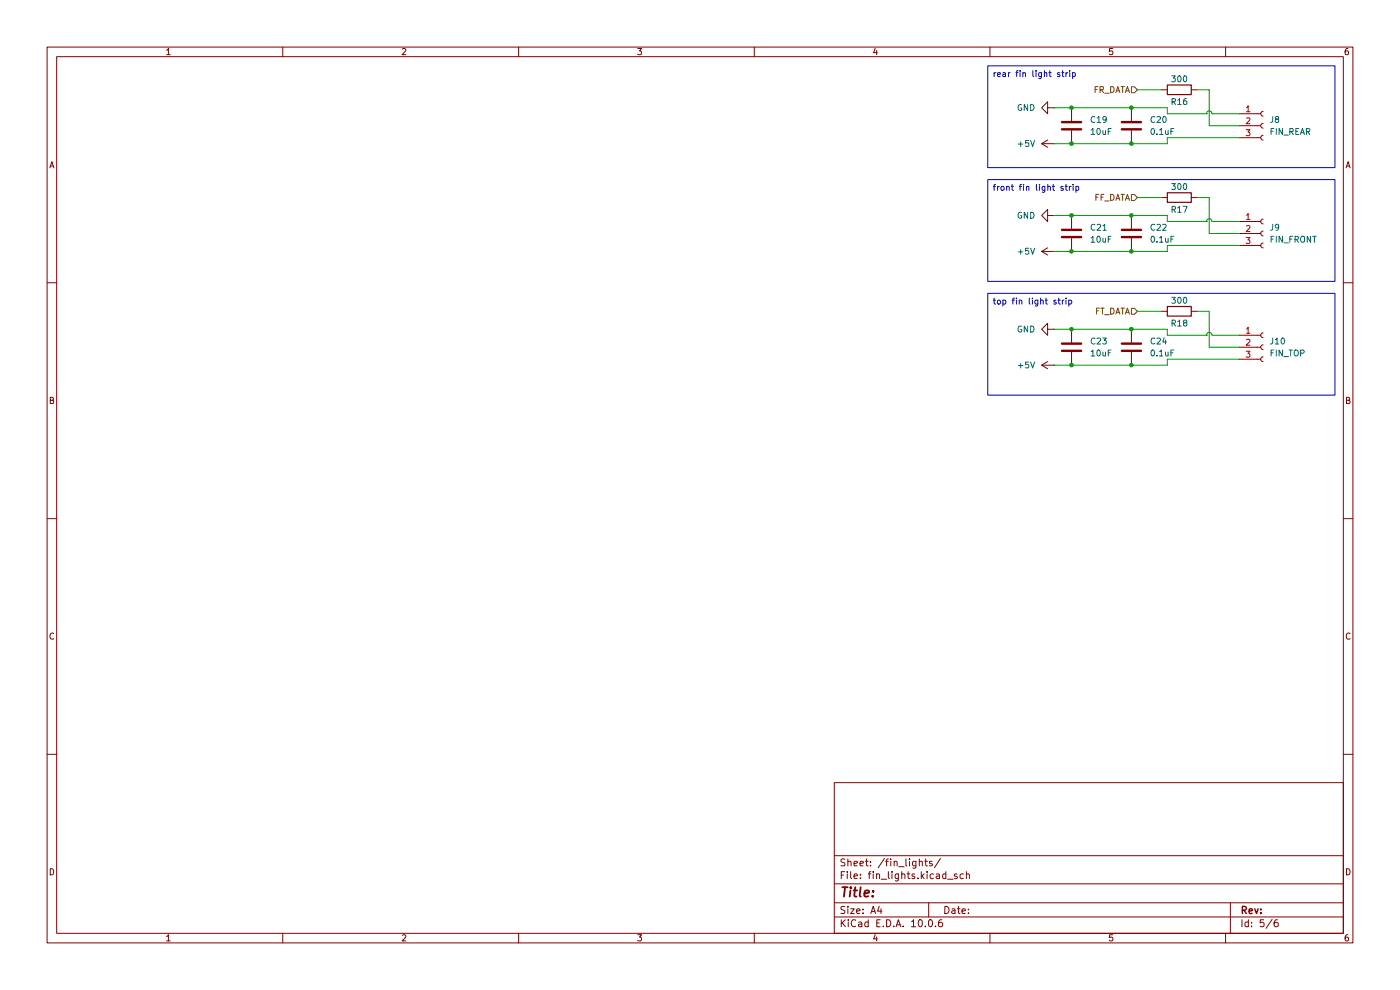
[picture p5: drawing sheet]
(kicad_sch
 (version 20260306)
 (generator "eeschema")
 (generator_version "10.0")
 (paper "A4")
 (lib_symbols
  (symbol "Connector:Conn_01x03_Socket"
   (pin_names
    (offset 1.016) (hide yes)) (exclude_from_sim no) (in_bom yes) (on_board yes)
   (in_pos_files yes)
   (duplicate_pin_numbers_are_jumpers no)
   (property "Reference" "J" (at 0 5.08 0) (show_name no) (do_not_autoplace no) (effects (font (size 1.27 1.27))))
   (property "Value" "Conn_01x03_Socket" (at 0 -5.08 0) (show_name no) (do_not_autoplace no) (effects (font (size 1.27 1.27))))
   (property "Footprint" "" (at 0 0 0) (show_name no) (do_not_autoplace no) (hide yes) (effects (font (size 1.27 1.27))))
   (property "Datasheet" "" (at 0 0 0) (show_name no) (do_not_autoplace no) (hide yes) (effects (font (size 1.27 1.27))))
   (property "Description" "Generic connector, single row, 01x03, script generated" (at 0 0 0) (show_name no) (do_not_autoplace no) (hide yes) (effects (font (size 1.27 1.27))))
   (property "ki_locked" "" (at 0 0 0) (show_name no) (do_not_autoplace no) (effects (font (size 1.27 1.27))))
   (symbol "Conn_01x03_Socket_1_1"
    (polyline (pts (xy -1.27 2.54) (xy -0.508 2.54)) (stroke (width 0.1524) (type default)) (fill (type none)))
    (polyline (pts (xy -1.27 0) (xy -0.508 0)) (stroke (width 0.1524) (type default)) (fill (type none)))
    (polyline (pts (xy -1.27 -2.54) (xy -0.508 -2.54)) (stroke (width 0.1524) (type default)) (fill (type none)))
    (arc (start 0 2.032) (mid -0.5058 2.54) (end 0 3.048) (stroke (width 0.1524) (type default)) (fill (type none)))
    (arc (start 0 -0.508) (mid -0.5058 0) (end 0 0.508) (stroke (width 0.1524) (type default)) (fill (type none)))
    (arc (start 0 -3.048) (mid -0.5058 -2.54) (end 0 -2.032) (stroke (width 0.1524) (type default)) (fill (type none)))
    (pin passive line (at -5.08 2.54 0) (length 3.81) (name "Pin_1" (effects (font (size 1.27 1.27)))) (number "1" (effects (font (size 1.27 1.27)))))
    (pin passive line (at -5.08 0 0) (length 3.81) (name "Pin_2" (effects (font (size 1.27 1.27)))) (number "2" (effects (font (size 1.27 1.27)))))
    (pin passive line (at -5.08 -2.54 0) (length 3.81) (name "Pin_3" (effects (font (size 1.27 1.27)))) (number "3" (effects (font (size 1.27 1.27))))))
   (embedded_fonts no))
  (symbol "Device:C"
   (pin_numbers (hide yes))
   (pin_names
    (offset 0.254)) (exclude_from_sim no) (in_bom yes) (on_board yes)
   (in_pos_files yes)
   (duplicate_pin_numbers_are_jumpers no)
   (property "Reference" "C" (at 0.635 2.54 0) (show_name no) (do_not_autoplace no) (effects (font (size 1.27 1.27)) (justify left)))
   (property "Value" "C" (at 0.635 -2.54 0) (show_name no) (do_not_autoplace no) (effects (font (size 1.27 1.27)) (justify left)))
   (property "Footprint" "" (at 0.9652 -3.81 0) (show_name no) (do_not_autoplace no) (hide yes) (effects (font (size 1.27 1.27))))
   (property "Datasheet" "" (at 0 0 0) (show_name no) (do_not_autoplace no) (hide yes) (effects (font (size 1.27 1.27))))
   (property "Description" "Unpolarized capacitor" (at 0 0 0) (show_name no) (do_not_autoplace no) (hide yes) (effects (font (size 1.27 1.27))))
   (symbol "C_0_1"
    (polyline (pts (xy -2.032 0.762) (xy 2.032 0.762)) (stroke (width 0.508) (type default)) (fill (type none)))
    (polyline (pts (xy -2.032 -0.762) (xy 2.032 -0.762)) (stroke (width 0.508) (type default)) (fill (type none))))
   (symbol "C_1_1"
    (pin passive line (at 0 3.81 270) (length 2.794) (name "" (effects (font (size 1.27 1.27)))) (number "1" (effects (font (size 1.27 1.27)))))
    (pin passive line (at 0 -3.81 90) (length 2.794) (name "" (effects (font (size 1.27 1.27)))) (number "2" (effects (font (size 1.27 1.27))))))
   (embedded_fonts no))
  (symbol "Device:R"
   (pin_numbers (hide yes))
   (pin_names
    (offset 0)) (exclude_from_sim no) (in_bom yes) (on_board yes)
   (in_pos_files yes)
   (duplicate_pin_numbers_are_jumpers no)
   (property "Reference" "R" (at 2.032 0 90) (show_name no) (do_not_autoplace no) (effects (font (size 1.27 1.27))))
   (property "Value" "R" (at 0 0 90) (show_name no) (do_not_autoplace no) (effects (font (size 1.27 1.27))))
   (property "Footprint" "" (at -1.778 0 90) (show_name no) (do_not_autoplace no) (hide yes) (effects (font (size 1.27 1.27))))
   (property "Datasheet" "" (at 0 0 0) (show_name no) (do_not_autoplace no) (hide yes) (effects (font (size 1.27 1.27))))
   (property "Description" "Resistor" (at 0 0 0) (show_name no) (do_not_autoplace no) (hide yes) (effects (font (size 1.27 1.27))))
   (symbol "R_0_1"
    (rectangle (start -1.016 -2.54) (end 1.016 2.54) (stroke (width 0.254) (type default)) (fill (type none))))
   (symbol "R_1_1"
    (pin passive line (at 0 3.81 270) (length 1.27) (name "" (effects (font (size 1.27 1.27)))) (number "1" (effects (font (size 1.27 1.27)))))
    (pin passive line (at 0 -3.81 90) (length 1.27) (name "" (effects (font (size 1.27 1.27)))) (number "2" (effects (font (size 1.27 1.27))))))
   (embedded_fonts no))
  (symbol "power:+5V"
   (power global)
   (pin_numbers (hide yes))
   (pin_names
    (offset 0) (hide yes)) (exclude_from_sim no) (in_bom yes) (on_board yes)
   (in_pos_files yes)
   (duplicate_pin_numbers_are_jumpers no)
   (property "Reference" "#PWR" (at 0 -3.81 0) (show_name no) (do_not_autoplace no) (hide yes) (effects (font (size 1.27 1.27))))
   (property "Value" "+5V" (at 0 3.556 0) (show_name no) (do_not_autoplace no) (effects (font (size 1.27 1.27))))
   (property "Footprint" "" (at 0 0 0) (show_name no) (do_not_autoplace no) (hide yes) (effects (font (size 1.27 1.27))))
   (property "Datasheet" "" (at 0 0 0) (show_name no) (do_not_autoplace no) (hide yes) (effects (font (size 1.27 1.27))))
   (property "Description" "Power symbol creates a global label with name \"+5V\"" (at 0 0 0) (show_name no) (do_not_autoplace no) (hide yes) (effects (font (size 1.27 1.27))))
   (symbol "+5V_0_1"
    (polyline (pts (xy -0.762 1.27) (xy 0 2.54)) (stroke (width 0) (type default)) (fill (type none)))
    (polyline (pts (xy 0 2.54) (xy 0.762 1.27)) (stroke (width 0) (type default)) (fill (type none)))
    (polyline (pts (xy 0 0) (xy 0 2.54)) (stroke (width 0) (type default)) (fill (type none))))
   (symbol "+5V_1_1"
    (pin power_in line (at 0 0 90) (length 0) (name "" (effects (font (size 1.27 1.27)))) (number "1" (effects (font (size 1.27 1.27))))))
   (embedded_fonts no))
  (symbol "power:GND"
   (power global)
   (pin_numbers (hide yes))
   (pin_names
    (offset 0) (hide yes)) (exclude_from_sim no) (in_bom yes) (on_board yes)
   (in_pos_files yes)
   (duplicate_pin_numbers_are_jumpers no)
   (property "Reference" "#PWR" (at 0 -6.35 0) (show_name no) (do_not_autoplace no) (hide yes) (effects (font (size 1.27 1.27))))
   (property "Value" "GND" (at 0 -3.81 0) (show_name no) (do_not_autoplace no) (effects (font (size 1.27 1.27))))
   (property "Footprint" "" (at 0 0 0) (show_name no) (do_not_autoplace no) (hide yes) (effects (font (size 1.27 1.27))))
   (property "Datasheet" "" (at 0 0 0) (show_name no) (do_not_autoplace no) (hide yes) (effects (font (size 1.27 1.27))))
   (property "Description" "Power symbol creates a global label with name \"GND\" , ground" (at 0 0 0) (show_name no) (do_not_autoplace no) (hide yes) (effects (font (size 1.27 1.27))))
   (symbol "GND_0_1"
    (polyline (pts (xy 0 0) (xy 0 -1.27) (xy 1.27 -1.27) (xy 0 -2.54) (xy -1.27 -1.27) (xy 0 -1.27)) (stroke (width 0) (type default)) (fill (type none))))
   (symbol "GND_1_1"
    (pin power_in line (at 0 0 270) (length 0) (name "" (effects (font (size 1.27 1.27)))) (number "1" (effects (font (size 1.27 1.27))))))
   (embedded_fonts no)))
 (text_box "top fin light strip"
  (exclude_from_sim no)
  (at 209.55 62.23 0)
  (size 73.66 21.59)
  (margins 0.9525 0.9525 0.9525 0.9525)
  (stroke (width 0) (type solid))
  (fill (type none))
  (effects (font (size 1.27 1.27)) (justify left top)))
 (text_box "front fin light strip"
  (exclude_from_sim no)
  (at 209.55 38.1 0)
  (size 73.66 21.59)
  (margins 0.9525 0.9525 0.9525 0.9525)
  (stroke (width 0) (type solid))
  (fill (type none))
  (effects (font (size 1.27 1.27)) (justify left top)))
 (text_box "rear fin light strip"
  (exclude_from_sim no)
  (at 209.55 13.97 0)
  (size 73.66 21.59)
  (margins 0.9525 0.9525 0.9525 0.9525)
  (stroke (width 0) (type solid))
  (fill (type none))
  (effects (font (size 1.27 1.27)) (justify left top)))
 (junction
  (at 240.03 69.85)
  (diameter 0)
  (color 0 0 0 0))
 (junction
  (at 240.03 30.48)
  (diameter 0)
  (color 0 0 0 0))
 (junction
  (at 227.33 30.48)
  (diameter 0)
  (color 0 0 0 0))
 (junction
  (at 240.03 77.47)
  (diameter 0)
  (color 0 0 0 0))
 (junction
  (at 240.03 45.72)
  (diameter 0)
  (color 0 0 0 0))
 (junction
  (at 240.03 22.86)
  (diameter 0)
  (color 0 0 0 0))
 (junction
  (at 227.33 53.34)
  (diameter 0)
  (color 0 0 0 0))
 (junction
  (at 227.33 45.72)
  (diameter 0)
  (color 0 0 0 0))
 (junction
  (at 227.33 22.86)
  (diameter 0)
  (color 0 0 0 0))
 (junction
  (at 240.03 53.34)
  (diameter 0)
  (color 0 0 0 0))
 (junction
  (at 227.33 77.47)
  (diameter 0)
  (color 0 0 0 0))
 (junction
  (at 227.33 69.85)
  (diameter 0)
  (color 0 0 0 0))
 (wire
  (pts (xy 241.3 66.04) (xy 246.38 66.04))
  (stroke (width 0) (type default)))
 (wire
  (pts (xy 256.54 19.05) (xy 256.54 26.67))
  (stroke (width 0) (type default)))
 (wire
  (pts (xy 240.03 53.34) (xy 247.65 53.34))
  (stroke (width 0) (type default)))
 (wire
  (pts (xy 256.54 49.53) (xy 262.89 49.53))
  (stroke (width 0) (type default)))
 (wire
  (pts (xy 254 66.04) (xy 256.54 66.04))
  (stroke (width 0) (type default)))
 (wire
  (pts (xy 247.65 24.13) (xy 247.65 22.86))
  (stroke (width 0) (type default)))
 (wire
  (pts (xy 227.33 69.85) (xy 240.03 69.85))
  (stroke (width 0) (type default)))
 (wire
  (pts (xy 247.65 52.07) (xy 262.89 52.07))
  (stroke (width 0) (type default)))
 (wire
  (pts (xy 247.65 71.12) (xy 262.89 71.12))
  (stroke (width 0) (type default)))
 (wire
  (pts (xy 227.33 30.48) (xy 240.03 30.48))
  (stroke (width 0) (type default)))
 (wire
  (pts (xy 247.65 76.2) (xy 262.89 76.2))
  (stroke (width 0) (type default)))
 (wire
  (pts (xy 256.54 66.04) (xy 256.54 73.66))
  (stroke (width 0) (type default)))
 (wire
  (pts (xy 241.3 19.05) (xy 246.38 19.05))
  (stroke (width 0) (type default)))
 (wire
  (pts (xy 240.03 22.86) (xy 247.65 22.86))
  (stroke (width 0) (type default)))
 (wire
  (pts (xy 240.03 69.85) (xy 247.65 69.85))
  (stroke (width 0) (type default)))
 (wire
  (pts (xy 247.65 76.2) (xy 247.65 77.47))
  (stroke (width 0) (type default)))
 (wire
  (pts (xy 223.52 77.47) (xy 227.33 77.47))
  (stroke (width 0) (type default)))
 (wire
  (pts (xy 223.52 45.72) (xy 227.33 45.72))
  (stroke (width 0) (type default)))
 (wire
  (pts (xy 247.65 46.99) (xy 262.89 46.99))
  (stroke (width 0) (type default)))
 (wire
  (pts (xy 223.52 69.85) (xy 227.33 69.85))
  (stroke (width 0) (type default)))
 (wire
  (pts (xy 247.65 52.07) (xy 247.65 53.34))
  (stroke (width 0) (type default)))
 (wire
  (pts (xy 223.52 53.34) (xy 227.33 53.34))
  (stroke (width 0) (type default)))
 (wire
  (pts (xy 254 41.91) (xy 256.54 41.91))
  (stroke (width 0) (type default)))
 (wire
  (pts (xy 247.65 24.13) (xy 262.89 24.13))
  (stroke (width 0) (type default)))
 (wire
  (pts (xy 227.33 22.86) (xy 240.03 22.86))
  (stroke (width 0) (type default)))
 (wire
  (pts (xy 256.54 41.91) (xy 256.54 49.53))
  (stroke (width 0) (type default)))
 (wire
  (pts (xy 223.52 22.86) (xy 227.33 22.86))
  (stroke (width 0) (type default)))
 (wire
  (pts (xy 240.03 45.72) (xy 247.65 45.72))
  (stroke (width 0) (type default)))
 (wire
  (pts (xy 247.65 46.99) (xy 247.65 45.72))
  (stroke (width 0) (type default)))
 (wire
  (pts (xy 227.33 53.34) (xy 240.03 53.34))
  (stroke (width 0) (type default)))
 (wire
  (pts (xy 256.54 26.67) (xy 262.89 26.67))
  (stroke (width 0) (type default)))
 (wire
  (pts (xy 247.65 29.21) (xy 262.89 29.21))
  (stroke (width 0) (type default)))
 (wire
  (pts (xy 240.03 77.47) (xy 247.65 77.47))
  (stroke (width 0) (type default)))
 (wire
  (pts (xy 227.33 45.72) (xy 240.03 45.72))
  (stroke (width 0) (type default)))
 (wire
  (pts (xy 247.65 29.21) (xy 247.65 30.48))
  (stroke (width 0) (type default)))
 (wire
  (pts (xy 227.33 77.47) (xy 240.03 77.47))
  (stroke (width 0) (type default)))
 (wire
  (pts (xy 240.03 30.48) (xy 247.65 30.48))
  (stroke (width 0) (type default)))
 (wire
  (pts (xy 223.52 30.48) (xy 227.33 30.48))
  (stroke (width 0) (type default)))
 (wire
  (pts (xy 247.65 71.12) (xy 247.65 69.85))
  (stroke (width 0) (type default)))
 (wire
  (pts (xy 241.3 41.91) (xy 246.38 41.91))
  (stroke (width 0) (type default)))
 (wire
  (pts (xy 256.54 73.66) (xy 262.89 73.66))
  (stroke (width 0) (type default)))
 (wire
  (pts (xy 254 19.05) (xy 256.54 19.05))
  (stroke (width 0) (type default)))
 (hierarchical_label "FR_DATA"
  (shape input)
  (at 241.3 19.05 180)
  (effects (font (size 1.27 1.27)) (justify right)))
 (hierarchical_label "FF_DATA"
  (shape input)
  (at 241.3 41.91 180)
  (effects (font (size 1.27 1.27)) (justify right)))
 (hierarchical_label "FT_DATA"
  (shape input)
  (at 241.3 66.04 180)
  (effects (font (size 1.27 1.27)) (justify right)))
 (symbol
  (lib_id "Connector:Conn_01x03_Socket")
  (at 267.97 26.67 0)
  (unit 1)
  (body_style 1)
  (exclude_from_sim no)
  (in_bom no)
  (on_board yes)
  (in_pos_files yes)
  (dnp no)
  (fields_autoplaced yes)
  (property "Reference" "J8" (at 269.24 25.3999 0) (show_name no) (do_not_autoplace no) (effects (font (size 1.27 1.27)) (justify left)))
  (property "Value" "FIN_REAR" (at 269.24 27.9399 0) (show_name no) (do_not_autoplace no) (effects (font (size 1.27 1.27)) (justify left)))
  (property "Footprint" "Connector_JST:JST_PH_S3B-PH-SM4-TB_1x03-1MP_P2.00mm_Horizontal" (at 267.97 26.67 0) (hide yes) (show_name no) (do_not_autoplace no) (effects (font (size 1.27 1.27))))
  (property "Datasheet" "" (at 267.97 26.67 0) (hide yes) (show_name no) (do_not_autoplace no) (effects (font (size 1.27 1.27))))
  (property "Description" "Generic connector, single row, 01x03, script generated" (at 267.97 26.67 0) (hide yes) (show_name no) (do_not_autoplace no) (effects (font (size 1.27 1.27))))
  (property "MPN" "S3B-PH-SM4-TB" (at 267.97 26.67 0) (hide yes) (show_name no) (do_not_autoplace no) (effects (font (size 1.27 1.27))))
  (pin "1")
  (pin "2")
  (pin "3"))
 (symbol
  (lib_id "Device:C")
  (at 240.03 73.66 0)
  (unit 1)
  (body_style 1)
  (exclude_from_sim no)
  (in_bom yes)
  (on_board yes)
  (in_pos_files yes)
  (dnp no)
  (fields_autoplaced yes)
  (property "Reference" "C24" (at 243.84 72.3899 0) (show_name no) (do_not_autoplace no) (effects (font (size 1.27 1.27)) (justify left)))
  (property "Value" "0.1uF" (at 243.84 74.9299 0) (show_name no) (do_not_autoplace no) (effects (font (size 1.27 1.27)) (justify left)))
  (property "Footprint" "Capacitor_SMD:C_0603_1608Metric" (at 240.9952 77.47 0) (hide yes) (show_name no) (do_not_autoplace no) (effects (font (size 1.27 1.27))))
  (property "Datasheet" "" (at 240.03 73.66 0) (hide yes) (show_name no) (do_not_autoplace no) (effects (font (size 1.27 1.27))))
  (property "Description" "Unpolarized capacitor" (at 240.03 73.66 0) (hide yes) (show_name no) (do_not_autoplace no) (effects (font (size 1.27 1.27))))
  (property "MPN" "C0603C104K5RACTU" (at 240.03 73.66 0) (hide yes) (show_name no) (do_not_autoplace no) (effects (font (size 1.27 1.27))))
  (pin "1")
  (pin "2"))
 (symbol
  (lib_id "power:GND")
  (at 223.52 22.86 270)
  (unit 1)
  (body_style 1)
  (exclude_from_sim no)
  (in_bom yes)
  (on_board yes)
  (in_pos_files yes)
  (dnp no)
  (fields_autoplaced yes)
  (property "Reference" "#PWR040" (at 217.17 22.86 0) (hide yes) (show_name no) (do_not_autoplace no) (effects (font (size 1.27 1.27))))
  (property "Value" "GND" (at 219.71 22.8599 90) (show_name no) (do_not_autoplace no) (effects (font (size 1.27 1.27)) (justify right)))
  (property "Footprint" "" (at 223.52 22.86 0) (hide yes) (show_name no) (do_not_autoplace no) (effects (font (size 1.27 1.27))))
  (property "Datasheet" "" (at 223.52 22.86 0) (hide yes) (show_name no) (do_not_autoplace no) (effects (font (size 1.27 1.27))))
  (property "Description" "Power symbol creates a global label with name \"GND\" , ground" (at 223.52 22.86 0) (hide yes) (show_name no) (do_not_autoplace no) (effects (font (size 1.27 1.27))))
  (pin "1"))
 (symbol
  (lib_id "power:+5V")
  (at 223.52 77.47 90)
  (unit 1)
  (body_style 1)
  (exclude_from_sim no)
  (in_bom yes)
  (on_board yes)
  (in_pos_files yes)
  (dnp no)
  (fields_autoplaced yes)
  (property "Reference" "#PWR045" (at 227.33 77.47 0) (hide yes) (show_name no) (do_not_autoplace no) (effects (font (size 1.27 1.27))))
  (property "Value" "+5V" (at 219.71 77.4699 90) (show_name no) (do_not_autoplace no) (effects (font (size 1.27 1.27)) (justify left)))
  (property "Footprint" "" (at 223.52 77.47 0) (hide yes) (show_name no) (do_not_autoplace no) (effects (font (size 1.27 1.27))))
  (property "Datasheet" "" (at 223.52 77.47 0) (hide yes) (show_name no) (do_not_autoplace no) (effects (font (size 1.27 1.27))))
  (property "Description" "Power symbol creates a global label with name \"+5V\"" (at 223.52 77.47 0) (hide yes) (show_name no) (do_not_autoplace no) (effects (font (size 1.27 1.27))))
  (pin "1"))
 (symbol
  (lib_id "Device:C")
  (at 227.33 26.67 0)
  (unit 1)
  (body_style 1)
  (exclude_from_sim no)
  (in_bom yes)
  (on_board yes)
  (in_pos_files yes)
  (dnp no)
  (fields_autoplaced yes)
  (property "Reference" "C19" (at 231.14 25.3999 0) (show_name no) (do_not_autoplace no) (effects (font (size 1.27 1.27)) (justify left)))
  (property "Value" "10uF" (at 231.14 27.9399 0) (show_name no) (do_not_autoplace no) (effects (font (size 1.27 1.27)) (justify left)))
  (property "Footprint" "Capacitor_SMD:C_0603_1608Metric" (at 228.2952 30.48 0) (hide yes) (show_name no) (do_not_autoplace no) (effects (font (size 1.27 1.27))))
  (property "Datasheet" "" (at 227.33 26.67 0) (hide yes) (show_name no) (do_not_autoplace no) (effects (font (size 1.27 1.27))))
  (property "Description" "Unpolarized capacitor" (at 227.33 26.67 0) (hide yes) (show_name no) (do_not_autoplace no) (effects (font (size 1.27 1.27))))
  (property "MPN" "GRM188R60J106ME47D" (at 227.33 26.67 0) (hide yes) (show_name no) (do_not_autoplace no) (effects (font (size 1.27 1.27))))
  (pin "1")
  (pin "2"))
 (symbol
  (lib_id "Device:C")
  (at 240.03 49.53 0)
  (unit 1)
  (body_style 1)
  (exclude_from_sim no)
  (in_bom yes)
  (on_board yes)
  (in_pos_files yes)
  (dnp no)
  (fields_autoplaced yes)
  (property "Reference" "C22" (at 243.84 48.2599 0) (show_name no) (do_not_autoplace no) (effects (font (size 1.27 1.27)) (justify left)))
  (property "Value" "0.1uF" (at 243.84 50.7999 0) (show_name no) (do_not_autoplace no) (effects (font (size 1.27 1.27)) (justify left)))
  (property "Footprint" "Capacitor_SMD:C_0603_1608Metric" (at 240.9952 53.34 0) (hide yes) (show_name no) (do_not_autoplace no) (effects (font (size 1.27 1.27))))
  (property "Datasheet" "" (at 240.03 49.53 0) (hide yes) (show_name no) (do_not_autoplace no) (effects (font (size 1.27 1.27))))
  (property "Description" "Unpolarized capacitor" (at 240.03 49.53 0) (hide yes) (show_name no) (do_not_autoplace no) (effects (font (size 1.27 1.27))))
  (property "MPN" "C0603C104K5RACTU" (at 240.03 49.53 0) (hide yes) (show_name no) (do_not_autoplace no) (effects (font (size 1.27 1.27))))
  (pin "1")
  (pin "2"))
 (symbol
  (lib_id "Connector:Conn_01x03_Socket")
  (at 267.97 73.66 0)
  (unit 1)
  (body_style 1)
  (exclude_from_sim no)
  (in_bom no)
  (on_board yes)
  (in_pos_files yes)
  (dnp no)
  (fields_autoplaced yes)
  (property "Reference" "J10" (at 269.24 72.3899 0) (show_name no) (do_not_autoplace no) (effects (font (size 1.27 1.27)) (justify left)))
  (property "Value" "FIN_TOP" (at 269.24 74.9299 0) (show_name no) (do_not_autoplace no) (effects (font (size 1.27 1.27)) (justify left)))
  (property "Footprint" "Connector_JST:JST_PH_S3B-PH-SM4-TB_1x03-1MP_P2.00mm_Horizontal" (at 267.97 73.66 0) (hide yes) (show_name no) (do_not_autoplace no) (effects (font (size 1.27 1.27))))
  (property "Datasheet" "" (at 267.97 73.66 0) (hide yes) (show_name no) (do_not_autoplace no) (effects (font (size 1.27 1.27))))
  (property "Description" "Generic connector, single row, 01x03, script generated" (at 267.97 73.66 0) (hide yes) (show_name no) (do_not_autoplace no) (effects (font (size 1.27 1.27))))
  (property "MPN" "S3B-PH-SM4-TB" (at 267.97 73.66 0) (hide yes) (show_name no) (do_not_autoplace no) (effects (font (size 1.27 1.27))))
  (pin "2")
  (pin "1")
  (pin "3"))
 (symbol
  (lib_id "Device:R")
  (at 250.19 41.91 90)
  (unit 1)
  (body_style 1)
  (exclude_from_sim no)
  (in_bom no)
  (on_board yes)
  (in_pos_files yes)
  (dnp no)
  (property "Reference" "R17" (at 250.19 44.45 90) (show_name no) (do_not_autoplace no) (effects (font (size 1.27 1.27))))
  (property "Value" "300" (at 250.19 39.624 90) (show_name no) (do_not_autoplace no) (effects (font (size 1.27 1.27))))
  (property "Footprint" "Resistor_SMD:R_0603_1608Metric" (at 250.19 43.688 90) (hide yes) (show_name no) (do_not_autoplace no) (effects (font (size 1.27 1.27))))
  (property "Datasheet" "" (at 250.19 41.91 0) (hide yes) (show_name no) (do_not_autoplace no) (effects (font (size 1.27 1.27))))
  (property "Description" "Resistor" (at 250.19 41.91 0) (hide yes) (show_name no) (do_not_autoplace no) (effects (font (size 1.27 1.27))))
  (pin "1")
  (pin "2"))
 (symbol
  (lib_id "power:+5V")
  (at 223.52 30.48 90)
  (unit 1)
  (body_style 1)
  (exclude_from_sim no)
  (in_bom yes)
  (on_board yes)
  (in_pos_files yes)
  (dnp no)
  (fields_autoplaced yes)
  (property "Reference" "#PWR041" (at 227.33 30.48 0) (hide yes) (show_name no) (do_not_autoplace no) (effects (font (size 1.27 1.27))))
  (property "Value" "+5V" (at 219.71 30.4799 90) (show_name no) (do_not_autoplace no) (effects (font (size 1.27 1.27)) (justify left)))
  (property "Footprint" "" (at 223.52 30.48 0) (hide yes) (show_name no) (do_not_autoplace no) (effects (font (size 1.27 1.27))))
  (property "Datasheet" "" (at 223.52 30.48 0) (hide yes) (show_name no) (do_not_autoplace no) (effects (font (size 1.27 1.27))))
  (property "Description" "Power symbol creates a global label with name \"+5V\"" (at 223.52 30.48 0) (hide yes) (show_name no) (do_not_autoplace no) (effects (font (size 1.27 1.27))))
  (pin "1"))
 (symbol
  (lib_id "power:+5V")
  (at 223.52 53.34 90)
  (unit 1)
  (body_style 1)
  (exclude_from_sim no)
  (in_bom yes)
  (on_board yes)
  (in_pos_files yes)
  (dnp no)
  (fields_autoplaced yes)
  (property "Reference" "#PWR043" (at 227.33 53.34 0) (hide yes) (show_name no) (do_not_autoplace no) (effects (font (size 1.27 1.27))))
  (property "Value" "+5V" (at 219.71 53.3399 90) (show_name no) (do_not_autoplace no) (effects (font (size 1.27 1.27)) (justify left)))
  (property "Footprint" "" (at 223.52 53.34 0) (hide yes) (show_name no) (do_not_autoplace no) (effects (font (size 1.27 1.27))))
  (property "Datasheet" "" (at 223.52 53.34 0) (hide yes) (show_name no) (do_not_autoplace no) (effects (font (size 1.27 1.27))))
  (property "Description" "Power symbol creates a global label with name \"+5V\"" (at 223.52 53.34 0) (hide yes) (show_name no) (do_not_autoplace no) (effects (font (size 1.27 1.27))))
  (pin "1"))
 (symbol
  (lib_id "Device:C")
  (at 227.33 73.66 0)
  (unit 1)
  (body_style 1)
  (exclude_from_sim no)
  (in_bom yes)
  (on_board yes)
  (in_pos_files yes)
  (dnp no)
  (fields_autoplaced yes)
  (property "Reference" "C23" (at 231.14 72.3899 0) (show_name no) (do_not_autoplace no) (effects (font (size 1.27 1.27)) (justify left)))
  (property "Value" "10uF" (at 231.14 74.9299 0) (show_name no) (do_not_autoplace no) (effects (font (size 1.27 1.27)) (justify left)))
  (property "Footprint" "Capacitor_SMD:C_0603_1608Metric" (at 228.2952 77.47 0) (hide yes) (show_name no) (do_not_autoplace no) (effects (font (size 1.27 1.27))))
  (property "Datasheet" "" (at 227.33 73.66 0) (hide yes) (show_name no) (do_not_autoplace no) (effects (font (size 1.27 1.27))))
  (property "Description" "Unpolarized capacitor" (at 227.33 73.66 0) (hide yes) (show_name no) (do_not_autoplace no) (effects (font (size 1.27 1.27))))
  (property "MPN" "GRM188R60J106ME47D" (at 227.33 73.66 0) (hide yes) (show_name no) (do_not_autoplace no) (effects (font (size 1.27 1.27))))
  (pin "1")
  (pin "2"))
 (symbol
  (lib_id "power:GND")
  (at 223.52 45.72 270)
  (unit 1)
  (body_style 1)
  (exclude_from_sim no)
  (in_bom yes)
  (on_board yes)
  (in_pos_files yes)
  (dnp no)
  (fields_autoplaced yes)
  (property "Reference" "#PWR042" (at 217.17 45.72 0) (hide yes) (show_name no) (do_not_autoplace no) (effects (font (size 1.27 1.27))))
  (property "Value" "GND" (at 219.71 45.7199 90) (show_name no) (do_not_autoplace no) (effects (font (size 1.27 1.27)) (justify right)))
  (property "Footprint" "" (at 223.52 45.72 0) (hide yes) (show_name no) (do_not_autoplace no) (effects (font (size 1.27 1.27))))
  (property "Datasheet" "" (at 223.52 45.72 0) (hide yes) (show_name no) (do_not_autoplace no) (effects (font (size 1.27 1.27))))
  (property "Description" "Power symbol creates a global label with name \"GND\" , ground" (at 223.52 45.72 0) (hide yes) (show_name no) (do_not_autoplace no) (effects (font (size 1.27 1.27))))
  (pin "1"))
 (symbol
  (lib_id "power:GND")
  (at 223.52 69.85 270)
  (unit 1)
  (body_style 1)
  (exclude_from_sim no)
  (in_bom yes)
  (on_board yes)
  (in_pos_files yes)
  (dnp no)
  (fields_autoplaced yes)
  (property "Reference" "#PWR044" (at 217.17 69.85 0) (hide yes) (show_name no) (do_not_autoplace no) (effects (font (size 1.27 1.27))))
  (property "Value" "GND" (at 219.71 69.8499 90) (show_name no) (do_not_autoplace no) (effects (font (size 1.27 1.27)) (justify right)))
  (property "Footprint" "" (at 223.52 69.85 0) (hide yes) (show_name no) (do_not_autoplace no) (effects (font (size 1.27 1.27))))
  (property "Datasheet" "" (at 223.52 69.85 0) (hide yes) (show_name no) (do_not_autoplace no) (effects (font (size 1.27 1.27))))
  (property "Description" "Power symbol creates a global label with name \"GND\" , ground" (at 223.52 69.85 0) (hide yes) (show_name no) (do_not_autoplace no) (effects (font (size 1.27 1.27))))
  (pin "1"))
 (symbol
  (lib_id "Device:R")
  (at 250.19 66.04 90)
  (unit 1)
  (body_style 1)
  (exclude_from_sim no)
  (in_bom no)
  (on_board yes)
  (in_pos_files yes)
  (dnp no)
  (property "Reference" "R18" (at 250.19 68.58 90) (show_name no) (do_not_autoplace no) (effects (font (size 1.27 1.27))))
  (property "Value" "300" (at 250.19 63.754 90) (show_name no) (do_not_autoplace no) (effects (font (size 1.27 1.27))))
  (property "Footprint" "Resistor_SMD:R_0603_1608Metric" (at 250.19 67.818 90) (hide yes) (show_name no) (do_not_autoplace no) (effects (font (size 1.27 1.27))))
  (property "Datasheet" "" (at 250.19 66.04 0) (hide yes) (show_name no) (do_not_autoplace no) (effects (font (size 1.27 1.27))))
  (property "Description" "Resistor" (at 250.19 66.04 0) (hide yes) (show_name no) (do_not_autoplace no) (effects (font (size 1.27 1.27))))
  (pin "1")
  (pin "2"))
 (symbol
  (lib_id "Device:C")
  (at 227.33 49.53 0)
  (unit 1)
  (body_style 1)
  (exclude_from_sim no)
  (in_bom yes)
  (on_board yes)
  (in_pos_files yes)
  (dnp no)
  (fields_autoplaced yes)
  (property "Reference" "C21" (at 231.14 48.2599 0) (show_name no) (do_not_autoplace no) (effects (font (size 1.27 1.27)) (justify left)))
  (property "Value" "10uF" (at 231.14 50.7999 0) (show_name no) (do_not_autoplace no) (effects (font (size 1.27 1.27)) (justify left)))
  (property "Footprint" "Capacitor_SMD:C_0603_1608Metric" (at 228.2952 53.34 0) (hide yes) (show_name no) (do_not_autoplace no) (effects (font (size 1.27 1.27))))
  (property "Datasheet" "" (at 227.33 49.53 0) (hide yes) (show_name no) (do_not_autoplace no) (effects (font (size 1.27 1.27))))
  (property "Description" "Unpolarized capacitor" (at 227.33 49.53 0) (hide yes) (show_name no) (do_not_autoplace no) (effects (font (size 1.27 1.27))))
  (property "MPN" "GRM188R60J106ME47D" (at 227.33 49.53 0) (hide yes) (show_name no) (do_not_autoplace no) (effects (font (size 1.27 1.27))))
  (pin "1")
  (pin "2"))
 (symbol
  (lib_id "Device:R")
  (at 250.19 19.05 90)
  (unit 1)
  (body_style 1)
  (exclude_from_sim no)
  (in_bom no)
  (on_board yes)
  (in_pos_files yes)
  (dnp no)
  (property "Reference" "R16" (at 250.19 21.59 90) (show_name no) (do_not_autoplace no) (effects (font (size 1.27 1.27))))
  (property "Value" "300" (at 250.19 16.764 90) (show_name no) (do_not_autoplace no) (effects (font (size 1.27 1.27))))
  (property "Footprint" "Resistor_SMD:R_0603_1608Metric" (at 250.19 20.828 90) (hide yes) (show_name no) (do_not_autoplace no) (effects (font (size 1.27 1.27))))
  (property "Datasheet" "" (at 250.19 19.05 0) (hide yes) (show_name no) (do_not_autoplace no) (effects (font (size 1.27 1.27))))
  (property "Description" "Resistor" (at 250.19 19.05 0) (hide yes) (show_name no) (do_not_autoplace no) (effects (font (size 1.27 1.27))))
  (pin "1")
  (pin "2"))
 (symbol
  (lib_id "Device:C")
  (at 240.03 26.67 0)
  (unit 1)
  (body_style 1)
  (exclude_from_sim no)
  (in_bom yes)
  (on_board yes)
  (in_pos_files yes)
  (dnp no)
  (fields_autoplaced yes)
  (property "Reference" "C20" (at 243.84 25.3999 0) (show_name no) (do_not_autoplace no) (effects (font (size 1.27 1.27)) (justify left)))
  (property "Value" "0.1uF" (at 243.84 27.9399 0) (show_name no) (do_not_autoplace no) (effects (font (size 1.27 1.27)) (justify left)))
  (property "Footprint" "Capacitor_SMD:C_0603_1608Metric" (at 240.9952 30.48 0) (hide yes) (show_name no) (do_not_autoplace no) (effects (font (size 1.27 1.27))))
  (property "Datasheet" "" (at 240.03 26.67 0) (hide yes) (show_name no) (do_not_autoplace no) (effects (font (size 1.27 1.27))))
  (property "Description" "Unpolarized capacitor" (at 240.03 26.67 0) (hide yes) (show_name no) (do_not_autoplace no) (effects (font (size 1.27 1.27))))
  (property "MPN" "C0603C104K5RACTU" (at 240.03 26.67 0) (hide yes) (show_name no) (do_not_autoplace no) (effects (font (size 1.27 1.27))))
  (pin "1")
  (pin "2"))
 (symbol
  (lib_id "Connector:Conn_01x03_Socket")
  (at 267.97 49.53 0)
  (unit 1)
  (body_style 1)
  (exclude_from_sim no)
  (in_bom no)
  (on_board yes)
  (in_pos_files yes)
  (dnp no)
  (fields_autoplaced yes)
  (property "Reference" "J9" (at 269.24 48.2599 0) (show_name no) (do_not_autoplace no) (effects (font (size 1.27 1.27)) (justify left)))
  (property "Value" "FIN_FRONT" (at 269.24 50.7999 0) (show_name no) (do_not_autoplace no) (effects (font (size 1.27 1.27)) (justify left)))
  (property "Footprint" "Connector_JST:JST_PH_S3B-PH-SM4-TB_1x03-1MP_P2.00mm_Horizontal" (at 267.97 49.53 0) (hide yes) (show_name no) (do_not_autoplace no) (effects (font (size 1.27 1.27))))
  (property "Datasheet" "" (at 267.97 49.53 0) (hide yes) (show_name no) (do_not_autoplace no) (effects (font (size 1.27 1.27))))
  (property "Description" "Generic connector, single row, 01x03, script generated" (at 267.97 49.53 0) (hide yes) (show_name no) (do_not_autoplace no) (effects (font (size 1.27 1.27))))
  (property "MPN" "S3B-PH-SM4-TB" (at 267.97 49.53 0) (hide yes) (show_name no) (do_not_autoplace no) (effects (font (size 1.27 1.27))))
  (pin "1")
  (pin "3")
  (pin "2")))
